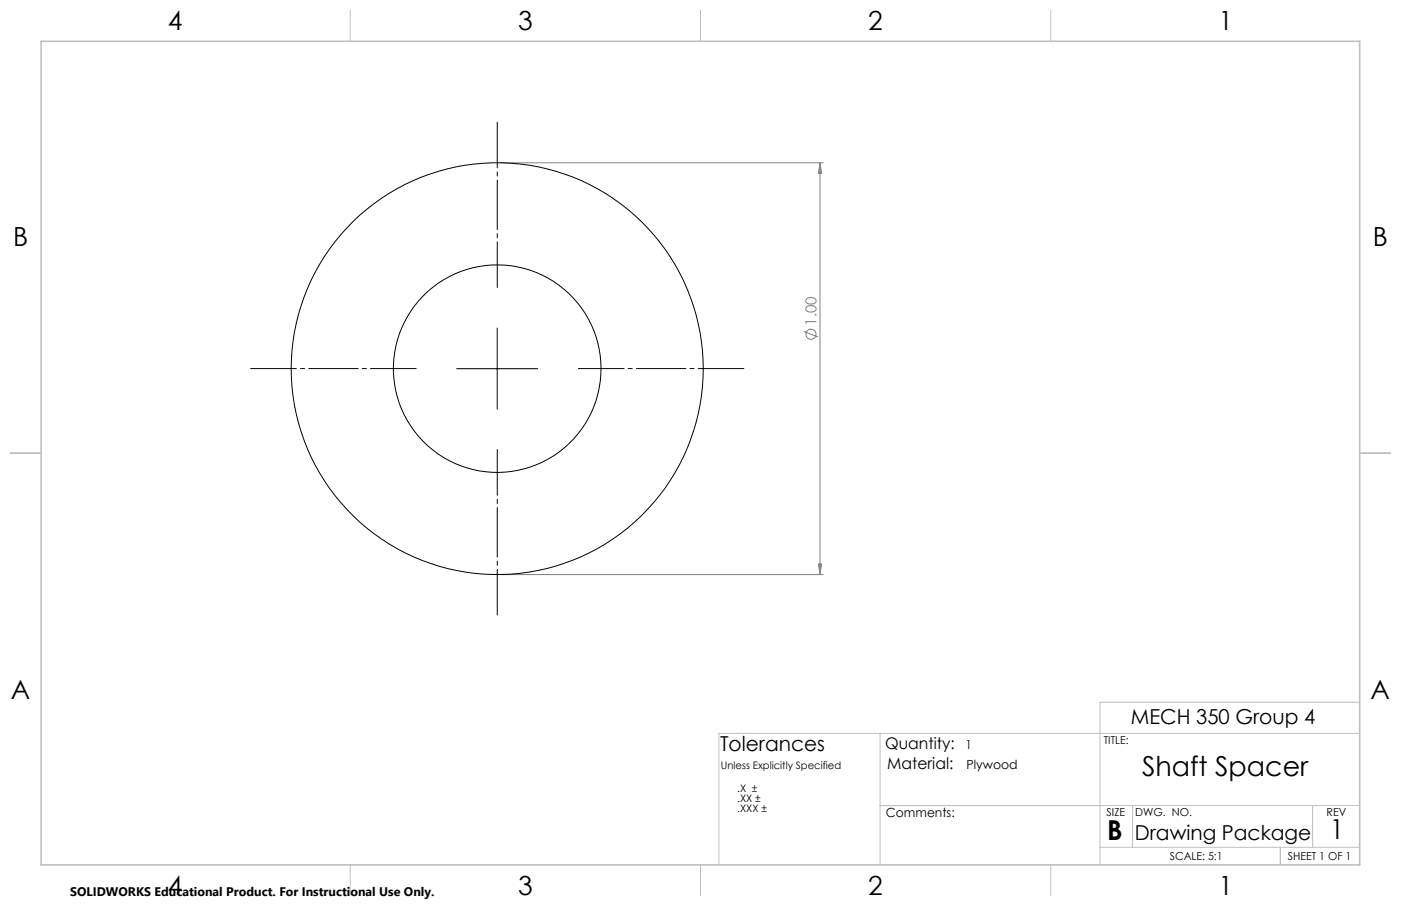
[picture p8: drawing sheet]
<svg xmlns="http://www.w3.org/2000/svg" width="432mm" height="279mm" viewBox="0 0 432 279" stroke-linecap="round" stroke-linejoin="round" font-family="sans-serif">
<g fill="none" stroke="#808080" stroke-width=".31">
<path d="M154.2 50.2h99.5M252.7 50.2l.5 3.3h-1zM252.7 50.2v127M247.7 102.2l4.5 1.8M154.2 177.2h99.5M252.2 173.9h1l-.5 3.3z"/>
<circle cx="249.9" cy="103.1" r="1.56"/>
</g>
<path d="M153.3 88.7v-51M128.3 113.7h-51M178.3 113.7h51M153.3 138.7v51" fill="none" stroke="#000" stroke-width=".31" stroke-dasharray="15.2 1.3 1.3 1.3" stroke-dashoffset="1.2"/>
<path d="M140.8 113.7h24.9M153.2 101.2v25" fill="none" stroke="#000" stroke-width=".31"/>
<g fill="none" stroke="#c0c0c0" stroke-width=".31">
<path d="M108 3.2v9.5M215.9 3.2v9.5M323.8 3.2v9.5M3.1 139.7h9.6M419.1 139.7h9.5M419.1 216.6h-80.1v50.1M271.3 226.2v40.5M419.1 226.2h-197.5v40.5M271.3 248.4h147.8M349.1 248.4v12.9M404.6 248.4v12.9M108 266.7v9.6"/>
<path d="M215.9 266.7v9.6M323.8 266.7v9.6M339 261.3h80.1M394.6 261.3v5.4"/>
</g>
<path d="M12.7 12.7h406.4v254h-406.4z" fill="none" stroke="#c0c0c0" stroke-width=".5"/>
<path d="M252.7 50.2l.5 3.3h-1zM252.2 173.9h1l-.5 3.3z" fill="#808080"/>
<g fill="none" stroke="#000" stroke-width=".31">
<circle cx="153.2" cy="113.7" r="32"/>
<circle cx="153.2" cy="113.7" r="63.5"/>
</g>
<g font-size="8.5">
<text x="352" y="239.3">Shaft Spacer</text>
<text x="341.3" y="259">B</text>
<text x="410" y="258.9">1</text>
</g>
<g font-size="8.1">
<text x="51.7" y="9.3">4</text>
<text x="159.7" y="9.3">3</text>
<text x="267.6" y="9.3">2</text>
<text x="375.6" y="9.3">1</text>
<text x="4" y="76">B</text>
<text x="423.1" y="76">B</text>
<text x="3.3" y="215.7">A</text>
<text x="422.4" y="215.7">A</text>
<text x="51.7" y="276">4</text>
<text x="159.7" y="276">3</text>
<text x="267.6" y="276">2</text>
<text x="375.6" y="276">1</text>
</g>
<g font-size="6.3">
<text x="348.5" y="223.4">MECH 350 Group 4</text>
<text x="221.9" y="231.8">Tolerances</text>
<text x="349.8" y="259">Drawing Package</text>
</g>
<g font-size="4.9">
<text x="272.8" y="230.9">Quantity:</text>
<text x="273.5" y="237">Material:</text>
</g>
<text font-size="4.7" fill="#808080" x="251.7" y="100.5" transform="rotate(-90 251.7 100.5)">1.00</text>
<g font-size="3.9">
<text x="297.5" y="230.9">1</text>
<text x="297.9" y="237">Plywood</text>
<text x="273" y="251.9">Comments:</text>
</g>
<text font-size="3.8" x="21.6" y="276.3">SOLIDWORKS Educational Product. For Instructional Use Only.</text>
<g font-size="3.4">
<text x="340.2" y="229.5">TITLE:</text>
<text x="341.1" y="251.6">SIZE</text>
<text x="349.9" y="251.6">DWG. NO.</text>
<text x="408.9" y="251.7">REV</text>
<text x="360.5" y="265.2">SCALE: 5:1</text>
<text x="396.9" y="265.2">SHEET 1 OF 1</text>
</g>
<g font-size="3.2">
<text x="222.2" y="237">Unless Explicitly Specified</text>
<text x="227.2" y="244.1">.X ±</text>
<text x="227.2" y="247.3">.XX ±</text>
<text x="227.2" y="250.4">.XXX ±</text>
</g>
</svg>
